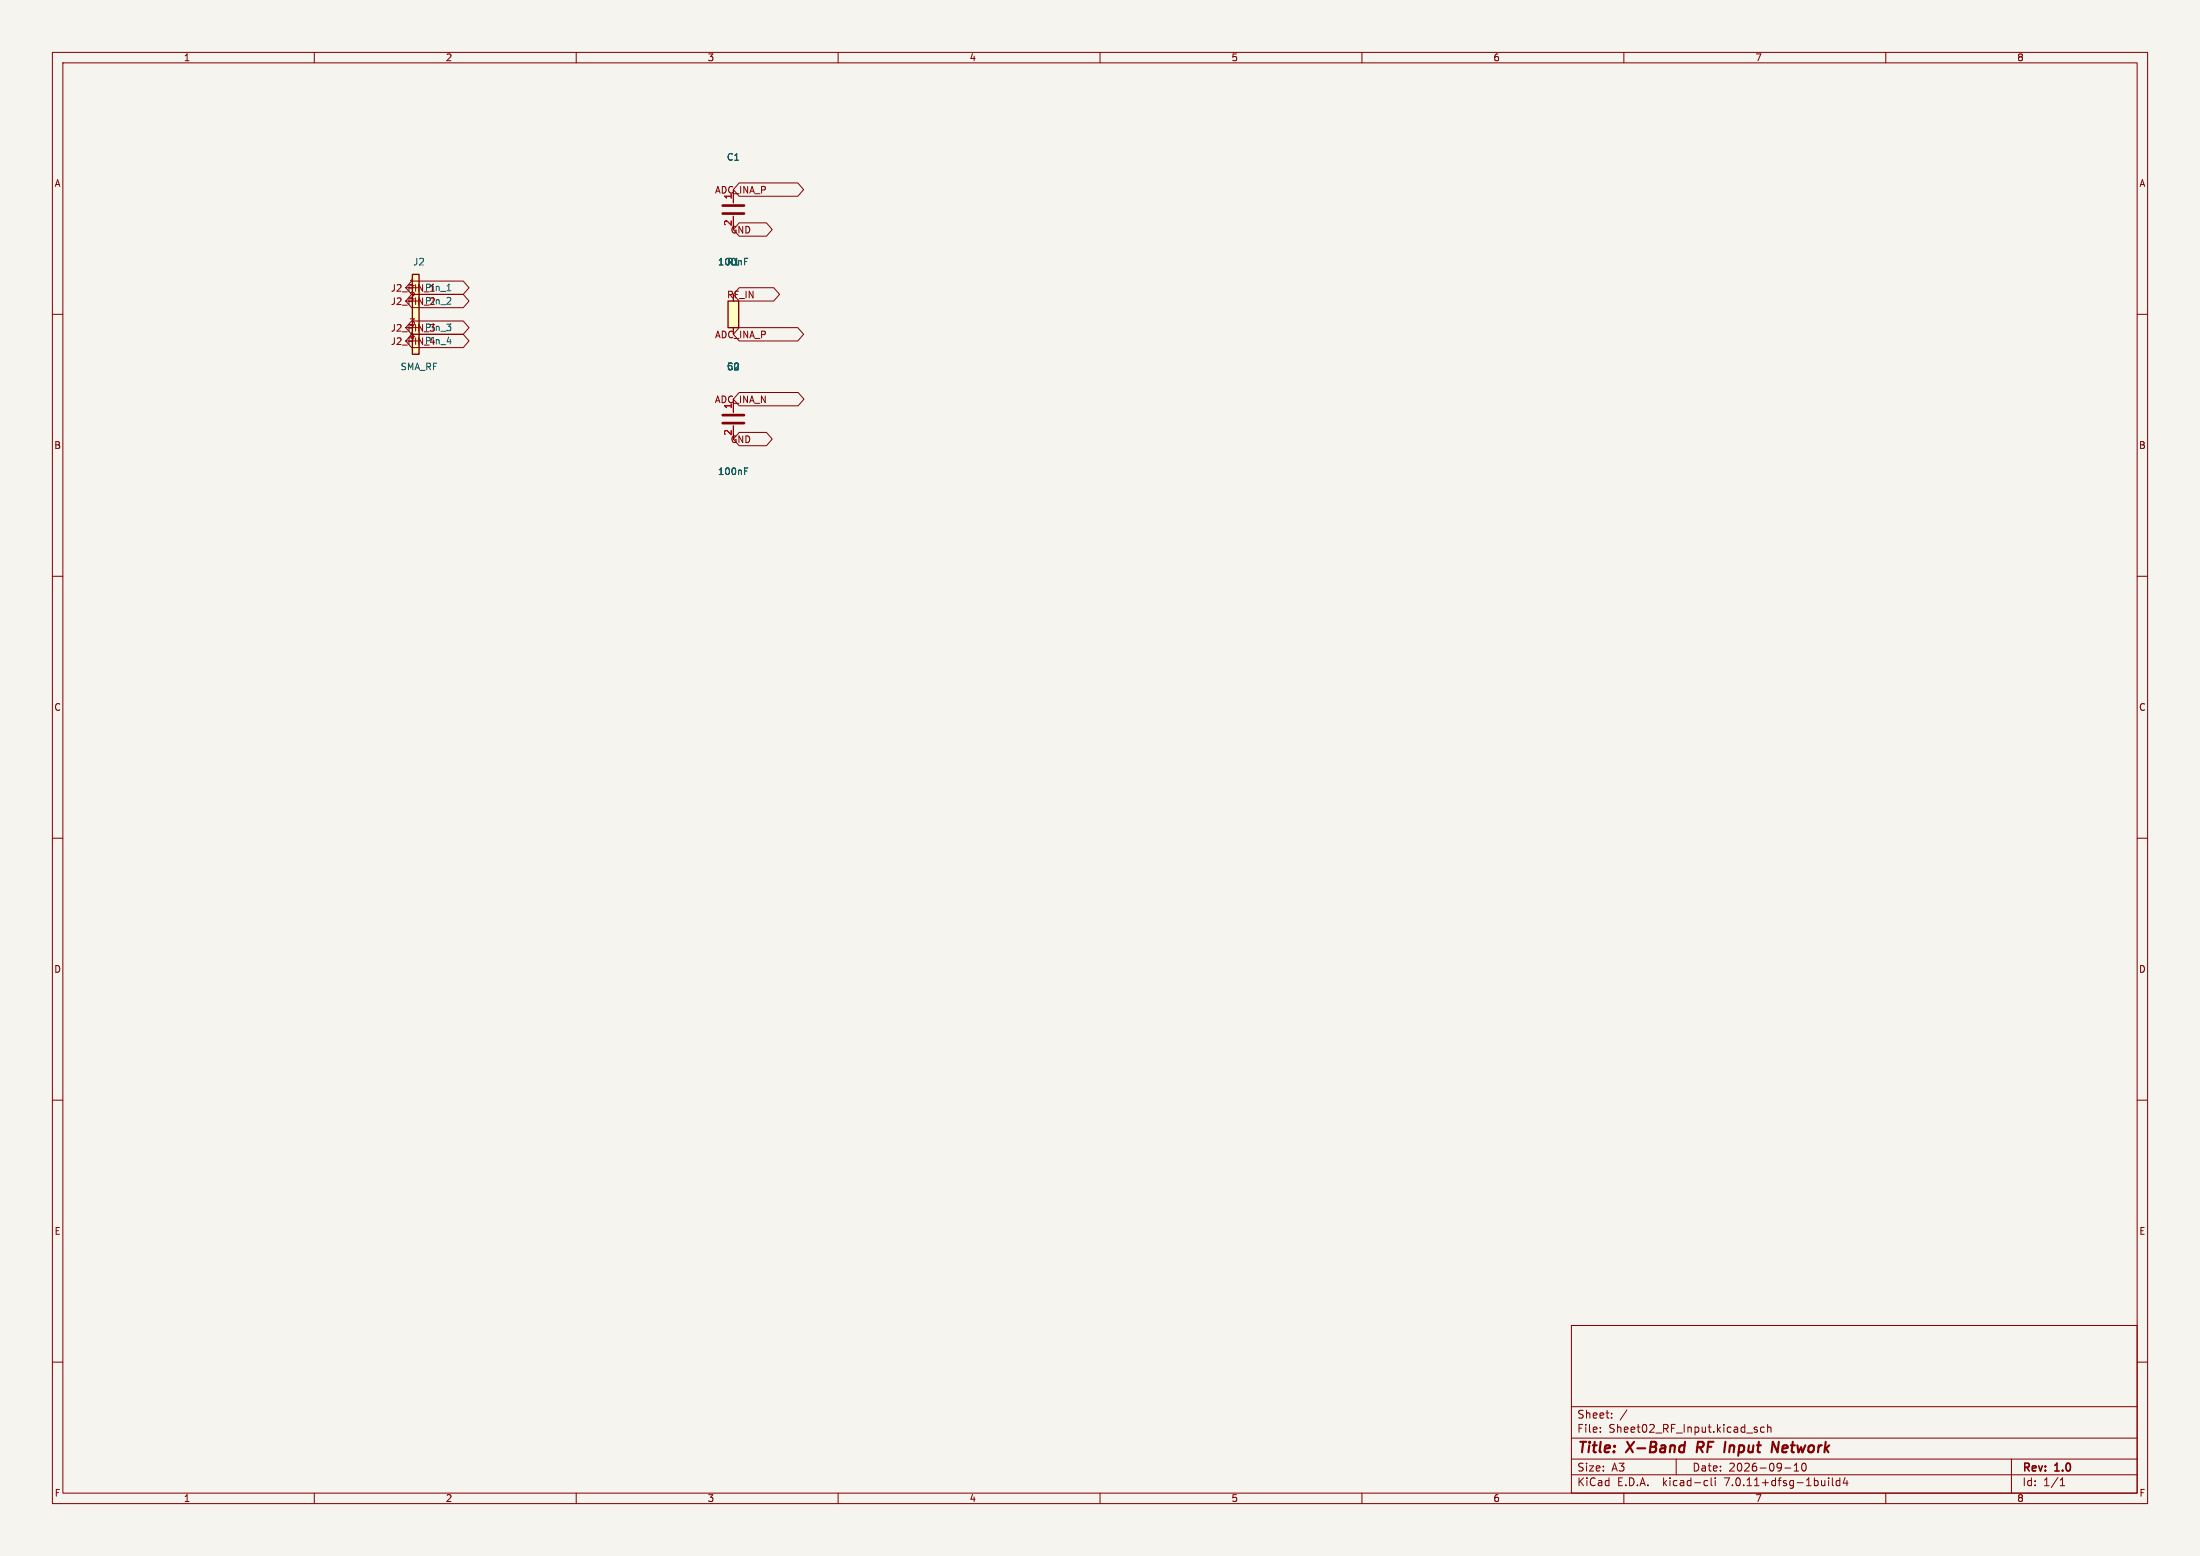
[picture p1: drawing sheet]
<svg xmlns="http://www.w3.org/2000/svg" width="420mm" height="297mm" viewBox="0 0 420 297" stroke-linecap="round" stroke-linejoin="round" font-family="sans-serif">
<path d="M0 0h420v297h-420z" fill="#f5f4ef" stroke="#f5f4ef" stroke-width=".19"/>
<g fill="none" stroke="#840000" stroke-width=".19">
<path d="M10 10h400v277h-400zM12 12h396v273h-396zM60 10v2M110 10v2M160 10v2M210 10v2M260 10v2M310 10v2M360 10v2M140 36.2v2.5M141.1 34.9h11.2l1.1 1.3-1.1 1.3h-11.2l-1.1-1.3zM10 60h2"/>
<path d="M78.6 53.6h9.8l1.1 1.3-1.1 1.3h-9.8l-1.1-1.3zM78.6 56.2h9.8l1.1 1.3-1.1 1.2h-9.8l-1.1-1.2zM140 41.3v2.5M141.1 42.5h5.2l1.1 1.3-1.1 1.3h-5.2l-1.1-1.3zM141.1 54.9h6.6l1.1 1.3-1.1 1.3h-6.6l-1.1-1.3zM408 60h2M78.6 63.8h9.8l1.1 1.3-1.1 1.3h-9.8l-1.1-1.3zM78.6 61.3h9.8l1.1 1.2-1.1 1.3h-9.8l-1.1-1.3zM140 62.5v1.3M140 76.2v2.5M141.1 62.5h11.2l1.1 1.3-1.1 1.3h-11.2l-1.1-1.3zM141.1 74.9h11.3l1.1 1.3-1.1 1.3h-11.3l-1.1-1.3z"/>
<path d="M140 81.3v2.5M141.1 82.5h5.2l1.1 1.3-1.1 1.3h-5.2l-1.1-1.3zM10 110h2M408 110h2M10 160h2M408 160h2M10 210h2M408 210h2M10 260h2M300 253h108v32h-108zM408 260h2M300 278.5h108"/>
<path d="M300 274.5h108M300 268.5h108M305.5 273.2v.2M305.5 272.5v.1M307.7 270.5v.2M307.7 269.8v.1M310.6 269.1l-1.3 1.9M320 278.5v3M334.9 272.8l.6 .3-.1 .2-.4 .1M334.9 272.5h.5M336.8 272.5l-.4-.1-.3 .3 .1 .6h.6M337.4 272.5l.3-.1 .3 .1 .1 .9"/>
<path d="M337.4 271.9v1.5M342.5 279.7l.4-.4v1.5M344.2 279.4l.1-.1a.8 .8 0 0 1 .5 .7 .8 .8 0 0 1-.5 .8 1 1 0 0 1-.1-1.4zM384 278.5v6.5M60 285v2M110 285v2M160 285v2M210 285v2M260 285v2M300 281.5h108M310 285v2M325.6 282.6l.4 .1"/>
<path d="M326 283.5l-.4 .1M326.7 282.1v1.3l.2 .2M327.4 282.1v.1M327.4 282.6v1M340.7 280.2h1.2M342.5 280.8h.9M349.1 282.1v.1M349.1 282.6v1M349.8 282.1v1.3l.2 .2M351.2 282.7l-.4-.1-.3 .3 .2 .6h.5M351.2 282.1v1.5M352.2 282l-.3 1.1h.9"/>
<path d="M352.6 282.6v1M360 285v2M393.3 283.6h.9M393.3 282.5l.4-.4v1.5"/>
</g>
<path d="M321.7 275.2l-.3 2M324.2 275.2l-.3 2M338.4 275.2l.9 2 .3-2" fill="none" stroke="#840000" stroke-width=".4"/>
<g fill="#ffffc2" stroke="#ffffc2" stroke-width=".19">
<path d="M78.7 52.4h1.3v15.2h-1.3z"/>
<path d="M139 57.5h2v5h-2z"/>
</g>
<path d="M78.7 52.4h1.3v15.2h-1.3zM139 57.5h2v5h-2z" fill="none" stroke="#840000" stroke-width=".25"/>
<path d="M85.3 58h.8M85.3 55.5h.8M86 56.9v.4M142.1 49.9h.5M142.1 49.3h.7M85.3 65.2h.8M142.1 89.9h.5M142.1 89.3h.7" fill="none" stroke="#006464" stroke-width=".19"/>
<path d="M138 39.2h4M138 40.8h4M138 79.2h4M138 80.8h4" fill="none" stroke="#840000" stroke-width=".51"/>
<g font-size="2.8" fill="#840000">
<text x="301" y="277.9">Title:</text>
<text x="310.6" y="277.9">X-Band</text>
<text x="324.8" y="277.9">RF</text>
<text x="330.8" y="277.9">Input</text>
<text x="340.7" y="277.9">Network</text>
</g>
<g font-size="2.1" fill="#840000">
<text x="301" y="273.7">File:</text>
<text x="301" y="271">Sheet:</text>
<text x="307.1" y="273.7">Sheet02_RF_Input.kicad_sch</text>
<text x="301" y="281.1">Size:</text>
<text x="307.6" y="281.1">A3</text>
<text x="323" y="281.1">Date:</text>
<text x="330" y="281.1">2026-09-10</text>
<text x="386" y="281.3">Rev:</text>
<text x="392.4" y="281.3">1.0</text>
<text x="301" y="283.9">KiCad</text>
<text x="308.7" y="283.9">E.D.A.</text>
<text x="317.6" y="283.9">kicad-cli</text>
<text x="329.5" y="283.9">7.0.11+dfsg-1build4</text>
<text x="386" y="283.9">Id:</text>
<text x="390.1" y="283.9">1/1</text>
</g>
<g font-size="1.8" fill="#840000">
<text x="35" y="11.9">1</text>
<text x="85" y="11.9">2</text>
<text x="135" y="11.9">3</text>
<text x="185" y="11.9">4</text>
<text x="235" y="11.9">5</text>
<text x="285" y="11.9">6</text>
<text x="335" y="11.9">7</text>
<text x="385" y="11.9">8</text>
<text x="10.3" y="35.9">A</text>
<text x="408.3" y="35.9">A</text>
<text x="136.4" y="37.1">ADC_INA_P</text>
<text x="139.4" y="44.8">GND</text>
<text x="74.5" y="55.9">J2_PIN_1</text>
<text x="74.5" y="58.4">J2_PIN_2</text>
<text x="78" y="54.7">1</text>
<text x="78" y="57.2">2</text>
<text x="81" y="55.8">Pin_1</text>
<text x="81" y="58.3">Pin_2</text>
<text x="138.7" y="57.1">RF_IN</text>
<text x="74.5" y="63.5">J2_PIN_3</text>
<text x="78" y="62.3">3</text>
<text x="78" y="64.8">4</text>
<text x="81" y="63.4">Pin_3</text>
<text x="81" y="65.9">Pin_4</text>
<text x="136.4" y="64.8">ADC_INA_P</text>
<text x="74.5" y="66">J2_PIN_4</text>
<text x="136.4" y="77.1">ADC_INA_N</text>
<text x="10.3" y="85.9">B</text>
<text x="139.4" y="84.8">GND</text>
<text x="408.2" y="85.9">B</text>
<text x="10.3" y="135.9">C</text>
<text x="408.2" y="135.9">C</text>
<text x="10.3" y="185.9">D</text>
<text x="408.2" y="185.9">D</text>
<text x="10.3" y="235.9">E</text>
<text x="408.3" y="235.9">E</text>
<text x="10.3" y="285.9">F</text>
<text x="35" y="286.9">1</text>
<text x="85" y="286.9">2</text>
<text x="135" y="286.9">3</text>
<text x="185" y="286.9">4</text>
<text x="235" y="286.9">5</text>
<text x="285" y="286.9">6</text>
<text x="335" y="286.9">7</text>
<text x="385" y="286.9">8</text>
<text x="408.3" y="285.9">F</text>
</g>
<g font-size="1.8" fill="#006464">
<text x="138.7" y="30.9">C1</text>
<text x="78.8" y="50.9">J2</text>
<text x="137" y="50.9">100nF</text>
<text x="138.7" y="50.9">R1</text>
<text x="76.4" y="70.9">SMA_RF</text>
<text x="138.7" y="70.9">50</text>
<text x="137" y="90.9">100nF</text>
</g>
<g font-size="1.8" fill="#a90000">
<text x="139.7" y="38.2" transform="rotate(-90 139.7 38.2)">1</text>
<text x="139.7" y="43.2" transform="rotate(-90 139.7 43.2)">2</text>
<text x="139.7" y="83.2" transform="rotate(-90 139.7 83.2)">2</text>
<text x="139.7" y="78.2" transform="rotate(-90 139.7 78.2)">1</text>
</g>
</svg>
